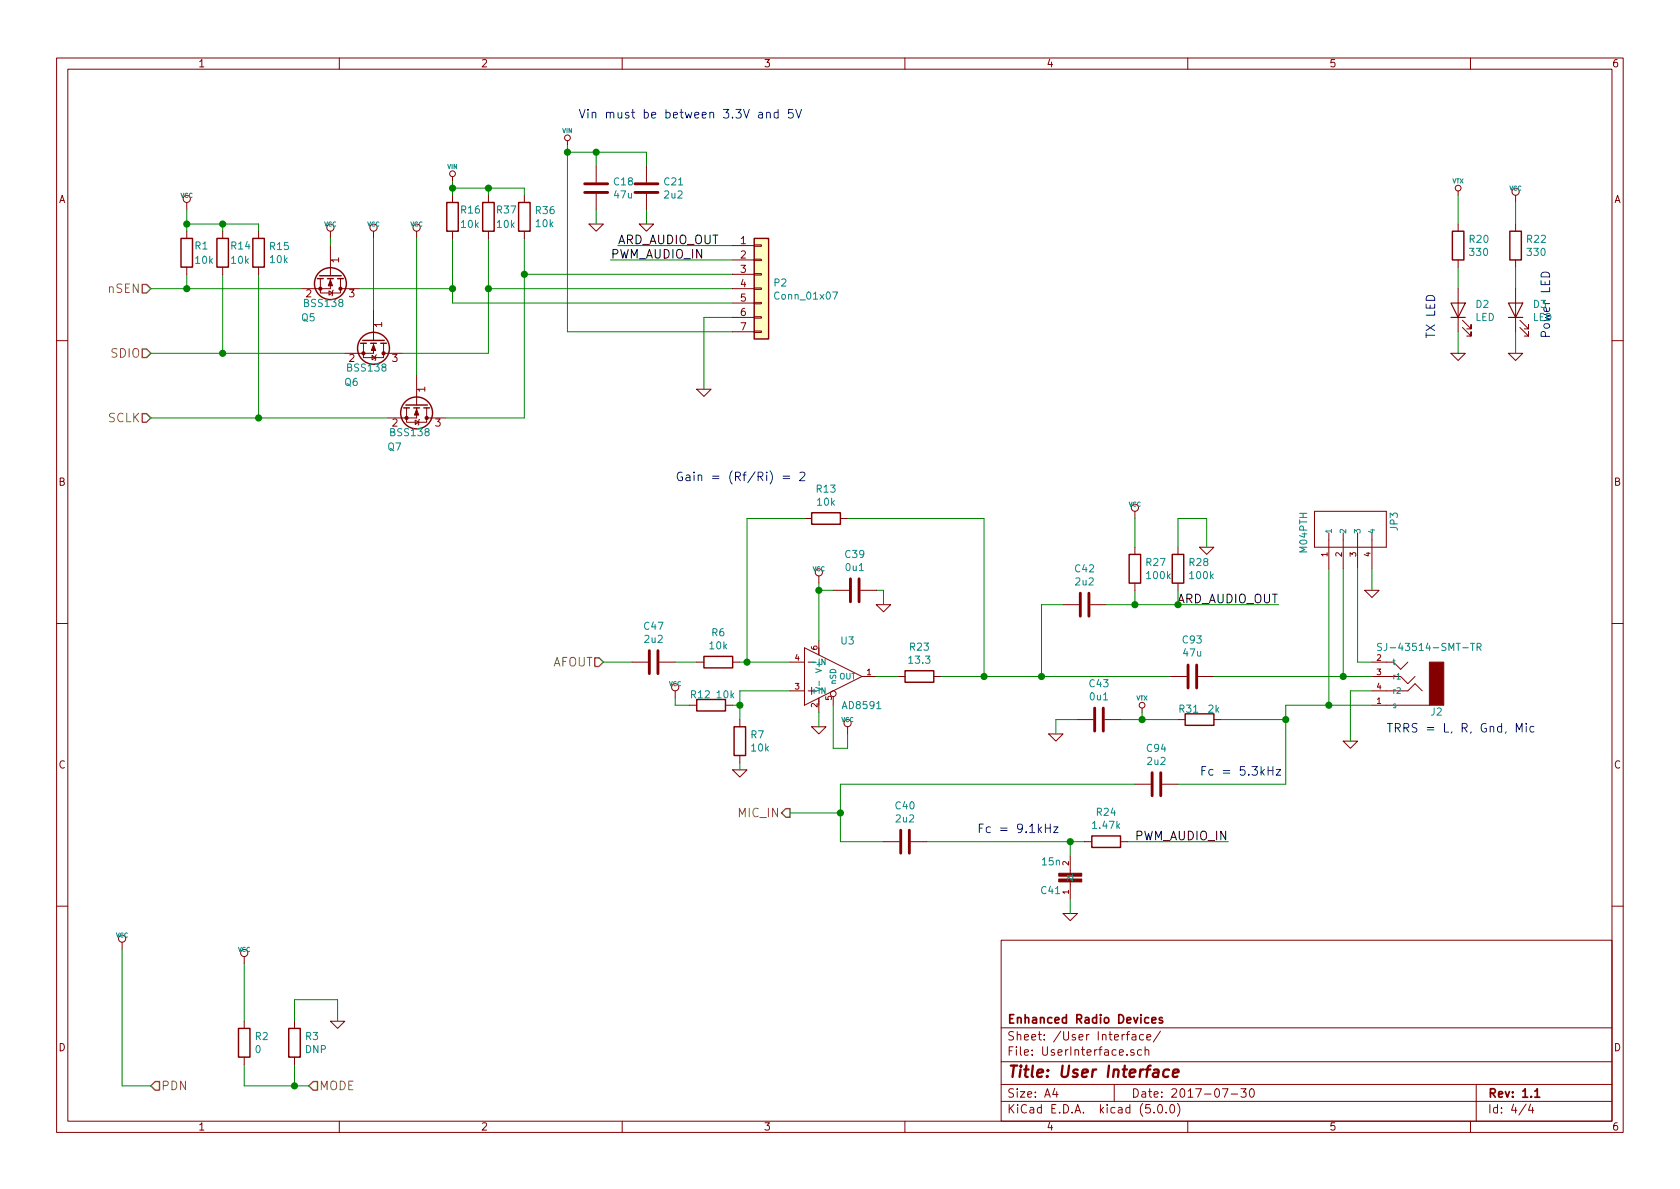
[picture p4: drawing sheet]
EESchema Schematic File Version 4
LIBS:HamShieldMini1.2-cache
EELAYER 26 0
EELAYER END
$Descr A4 11693 8268
encoding utf-8
Sheet 4 4
Title "User Interface"
Date "2017-07-30"
Rev "1.1"
Comp "Enhanced Radio Devices"
Comment1 ""
Comment2 ""
Comment3 ""
Comment4 ""
$EndDescr
Text Notes 8350 5400 0    60   ~ 0
Fc = 5.3kHz
$Comp
L HamShieldMini1.2-rescue:GND-RESCUE-HAMShield04 #PWR068
U 1 1
P 9550 4100
F 0 "#PWR068" H 9550 4100 30  0001 C CNN
F 1 "GND" H 9550 4030 30  0001 C CNN
F 2 "" H 9550 4100 60  0001 C CNN
F 3 "" H 9550 4100 60  0001 C CNN
	1    9550 4100
	1    0    0    -1  
$EndComp
$Comp
L HamShieldMini1.2-rescue:GND-RESCUE-HAMShield04 #PWR069
U 1 1
P 9400 5150
F 0 "#PWR069" H 9400 5150 30  0001 C CNN
F 1 "GND" H 9400 5080 30  0001 C CNN
F 2 "" H 9400 5150 60  0001 C CNN
F 3 "" H 9400 5150 60  0001 C CNN
	1    9400 5150
	1    0    0    -1  
$EndComp
Text HLabel 5500 5650 0    60   Output ~ 0
MIC_IN
Text HLabel 4200 4600 0    60   Input ~ 0
AFOUT
Text HLabel 1050 2900 0    60   Input ~ 0
SCLK
Text HLabel 1050 2450 0    60   Input ~ 0
SDIO
Text HLabel 1050 7550 2    60   Input ~ 0
PDN
$Comp
L SparkFun:M04PTH JP3
U 1 1
P 9350 3750
F 0 "JP3" H 9150 4080 50  0000 L BNN
F 1 "M04PTH" H 9150 3450 50  0000 L BNN
F 2 "mogar_modules_new:PinHeader_SMT_rightAngle_0.1inPitch_4pos" H 9350 3900 50  0001 C CNN
F 3 "" H 9350 3750 60  0001 C CNN
	1    9350 3750
	0    1    1    0   
$EndComp
Text Notes 9650 5100 0    60   ~ 0
TRRS = L, R, Gnd, Mic
$Comp
L HamShieldMini1.2-rescue:GND-RESCUE-HAMShield04 #PWR070
U 1 1
P 4900 2700
F 0 "#PWR070" H 4900 2700 30  0001 C CNN
F 1 "GND" H 4900 2630 30  0001 C CNN
F 2 "" H 4900 2700 60  0001 C CNN
F 3 "" H 4900 2700 60  0001 C CNN
	1    4900 2700
	1    0    0    -1  
$EndComp
$Comp
L mogar_KiCAD:TRRS J2
U 1 1
P 9750 4700
F 0 "J2" H 9500 4950 50  0000 C CNN
F 1 "SJ-43514-SMT-TR" H 9550 4500 50  0000 C CNN
F 2 "mogar_modules:SJ-43514-SMT-TR" H 9750 4700 60  0001 C CNN
F 3 "" H 9750 4700 60  0001 C CNN
	1    9750 4700
	-1   0    0    1   
$EndComp
Text Label 4300 1700 0    60   ~ 0
ARD_AUDIO_OUT
Text Label 8900 4200 2    60   ~ 0
ARD_AUDIO_OUT
Text Label 4250 1800 0    60   ~ 0
PWM_AUDIO_IN
Text Label 8550 5850 2    60   ~ 0
PWM_AUDIO_IN
$Comp
L SparkFun:CAP0603-CAP C41
U 1 1
P 7450 6050
F 0 "C41" H 7510 6165 50  0000 L BNN
F 1 "15n" H 7510 5965 50  0000 L BNN
F 2 "Capacitors_SMD:C_0402" H 7900 5900 50  0001 C CNN
F 3 "" H 7450 6050 60  0001 C CNN
	1    7450 6050
	-1   0    0    1   
$EndComp
$Comp
L HamShieldMini1.2-rescue:GND-RESCUE-HAMShield04 #PWR071
U 1 1
P 7450 6350
F 0 "#PWR071" H 7450 6350 30  0001 C CNN
F 1 "GND" H 7450 6280 30  0001 C CNN
F 2 "" H 7450 6350 60  0001 C CNN
F 3 "" H 7450 6350 60  0001 C CNN
	1    7450 6350
	1    0    0    -1  
$EndComp
Text Notes 6800 5800 0    60   ~ 0
Fc = 9.1kHz
$Comp
L mogar_KiCAD:VTX #VTX072
U 1 1
P 7950 4950
F 0 "#VTX072" H 7950 5050 30  0001 C CNN
F 1 "VTX" H 7950 5050 30  0000 C CNN
F 2 "~" H 7950 4950 60  0000 C CNN
F 3 "~" H 7950 4950 60  0000 C CNN
	1    7950 4950
	1    0    0    -1  
$EndComp
$Comp
L HamShieldMini1.2-rescue:GND-RESCUE-HAMShield04 #PWR073
U 1 1
P 8400 3800
F 0 "#PWR073" H 8400 3800 30  0001 C CNN
F 1 "GND" H 8400 3730 30  0001 C CNN
F 2 "" H 8400 3800 60  0001 C CNN
F 3 "" H 8400 3800 60  0001 C CNN
	1    8400 3800
	1    0    0    -1  
$EndComp
$Comp
L HamShieldMini1.2-rescue:GND-RESCUE-HAMShield04 #PWR074
U 1 1
P 6150 4200
F 0 "#PWR074" H 6150 4200 30  0001 C CNN
F 1 "GND" H 6150 4130 30  0001 C CNN
F 2 "" H 6150 4200 60  0001 C CNN
F 3 "" H 6150 4200 60  0001 C CNN
	1    6150 4200
	1    0    0    -1  
$EndComp
$Comp
L HamShieldMini1.2-rescue:GND-RESCUE-HAMShield04 #PWR075
U 1 1
P 5700 5050
F 0 "#PWR075" H 5700 5050 30  0001 C CNN
F 1 "GND" H 5700 4980 30  0001 C CNN
F 2 "" H 5700 5050 60  0001 C CNN
F 3 "" H 5700 5050 60  0001 C CNN
	1    5700 5050
	1    0    0    -1  
$EndComp
$Comp
L mogar_KiCAD:AD8591 U3
U 1 1
P 5700 4700
F 0 "U3" H 5900 4950 50  0000 C CNN
F 1 "AD8591" H 6000 4500 50  0000 C CNN
F 2 "mogar_modules_new:SOT23-6" H 5700 4700 60  0001 C CNN
F 3 "~" H 5700 4700 60  0000 C CNN
	1    5700 4700
	1    0    0    -1  
$EndComp
$Comp
L HamShieldMini1.2-rescue:GND-RESCUE-HAMShield04 #PWR076
U 1 1
P 7350 5100
F 0 "#PWR076" H 7350 5100 30  0001 C CNN
F 1 "GND" H 7350 5030 30  0001 C CNN
F 2 "" H 7350 5100 60  0001 C CNN
F 3 "" H 7350 5100 60  0001 C CNN
	1    7350 5100
	1    0    0    -1  
$EndComp
$Comp
L power:VCC #PWR077
U 1 1
P 850 6600
F 0 "#PWR077" H 850 6700 30  0001 C CNN
F 1 "VCC" H 850 6700 30  0000 C CNN
F 2 "" H 850 6600 60  0000 C CNN
F 3 "" H 850 6600 60  0000 C CNN
	1    850  6600
	1    0    0    -1  
$EndComp
$Comp
L HamShieldMini1.2-rescue:GND-RESCUE-HAMShield04 #PWR078
U 1 1
P 5150 5350
F 0 "#PWR078" H 5150 5350 30  0001 C CNN
F 1 "GND" H 5150 5280 30  0001 C CNN
F 2 "" H 5150 5350 60  0001 C CNN
F 3 "" H 5150 5350 60  0001 C CNN
	1    5150 5350
	1    0    0    -1  
$EndComp
Text Notes 4700 3350 0    60   ~ 0
Gain = (Rf/Ri) = 2
$Comp
L power:VCC #PWR079
U 1 1
P 5700 4050
F 0 "#PWR079" H 5700 4150 30  0001 C CNN
F 1 "VCC" H 5700 4150 30  0000 C CNN
F 2 "" H 5700 4050 60  0000 C CNN
F 3 "" H 5700 4050 60  0000 C CNN
	1    5700 4050
	1    0    0    -1  
$EndComp
$Comp
L power:VCC #PWR080
U 1 1
P 5900 5100
F 0 "#PWR080" H 5900 5200 30  0001 C CNN
F 1 "VCC" H 5900 5200 30  0000 C CNN
F 2 "" H 5900 5100 60  0000 C CNN
F 3 "" H 5900 5100 60  0000 C CNN
	1    5900 5100
	1    0    0    -1  
$EndComp
$Comp
L power:VCC #PWR081
U 1 1
P 7900 3600
F 0 "#PWR081" H 7900 3700 30  0001 C CNN
F 1 "VCC" H 7900 3700 30  0000 C CNN
F 2 "" H 7900 3600 60  0000 C CNN
F 3 "" H 7900 3600 60  0000 C CNN
	1    7900 3600
	1    0    0    -1  
$EndComp
$Comp
L Device:Q_NMOS_GSD Q5
U 1 1
P 2300 1900
F 0 "Q5" V 2600 1800 50  0000 R CNN
F 1 "BSS138" V 2500 2000 50  0000 R CNN
F 2 "TO_SOT_Packages_SMD:SOT-23" H 2500 2000 29  0001 C CNN
F 3 "" H 2300 1900 60  0000 C CNN
	1    2300 1900
	0    1    1    0   
$EndComp
$Comp
L power:VCC #PWR082
U 1 1
P 1300 1450
F 0 "#PWR082" H 1300 1550 30  0001 C CNN
F 1 "VCC" H 1300 1550 30  0000 C CNN
F 2 "" H 1300 1450 60  0000 C CNN
F 3 "" H 1300 1450 60  0000 C CNN
	1    1300 1450
	1    0    0    -1  
$EndComp
$Comp
L power:VCC #PWR083
U 1 1
P 2300 1650
F 0 "#PWR083" H 2300 1750 30  0001 C CNN
F 1 "VCC" H 2300 1750 30  0000 C CNN
F 2 "" H 2300 1650 60  0000 C CNN
F 3 "" H 2300 1650 60  0000 C CNN
	1    2300 1650
	1    0    0    -1  
$EndComp
$Comp
L power:VCC #PWR084
U 1 1
P 2600 1650
F 0 "#PWR084" H 2600 1750 30  0001 C CNN
F 1 "VCC" H 2600 1750 30  0000 C CNN
F 2 "" H 2600 1650 60  0000 C CNN
F 3 "" H 2600 1650 60  0000 C CNN
	1    2600 1650
	1    0    0    -1  
$EndComp
$Comp
L Device:Q_NMOS_GSD Q6
U 1 1
P 2600 2350
F 0 "Q6" V 2900 2250 50  0000 R CNN
F 1 "BSS138" V 2800 2450 50  0000 R CNN
F 2 "TO_SOT_Packages_SMD:SOT-23" H 2800 2450 29  0001 C CNN
F 3 "" H 2600 2350 60  0000 C CNN
	1    2600 2350
	0    1    1    0   
$EndComp
$Comp
L Device:Q_NMOS_GSD Q7
U 1 1
P 2900 2800
F 0 "Q7" V 3200 2700 50  0000 R CNN
F 1 "BSS138" V 3100 2900 50  0000 R CNN
F 2 "TO_SOT_Packages_SMD:SOT-23" H 3100 2900 29  0001 C CNN
F 3 "" H 2900 2800 60  0000 C CNN
	1    2900 2800
	0    1    1    0   
$EndComp
$Comp
L power:VCC #PWR085
U 1 1
P 2900 1650
F 0 "#PWR085" H 2900 1750 30  0001 C CNN
F 1 "VCC" H 2900 1750 30  0000 C CNN
F 2 "" H 2900 1650 60  0000 C CNN
F 3 "" H 2900 1650 60  0000 C CNN
	1    2900 1650
	1    0    0    -1  
$EndComp
Text HLabel 1050 2000 0    60   Input ~ 0
nSEN
$Comp
L power:VCC #PWR086
U 1 1
P 1700 6700
F 0 "#PWR086" H 1700 6800 30  0001 C CNN
F 1 "VCC" H 1700 6800 30  0000 C CNN
F 2 "" H 1700 6700 60  0000 C CNN
F 3 "" H 1700 6700 60  0000 C CNN
	1    1700 6700
	1    0    0    -1  
$EndComp
Text HLabel 2150 7550 2    60   Input ~ 0
MODE
$Comp
L HamShieldMini1.2-rescue:GND-RESCUE-HAMShield04 #PWR087
U 1 1
P 10150 2450
F 0 "#PWR087" H 10150 2450 30  0001 C CNN
F 1 "GND" H 10150 2380 30  0001 C CNN
F 2 "" H 10150 2450 60  0001 C CNN
F 3 "" H 10150 2450 60  0001 C CNN
	1    10150 2450
	1    0    0    -1  
$EndComp
$Comp
L HamShieldMini1.2-rescue:GND-RESCUE-HAMShield04 #PWR088
U 1 1
P 10550 2450
F 0 "#PWR088" H 10550 2450 30  0001 C CNN
F 1 "GND" H 10550 2380 30  0001 C CNN
F 2 "" H 10550 2450 60  0001 C CNN
F 3 "" H 10550 2450 60  0001 C CNN
	1    10550 2450
	1    0    0    -1  
$EndComp
$Comp
L power:VCC #PWR089
U 1 1
P 10550 1400
F 0 "#PWR089" H 10550 1500 30  0001 C CNN
F 1 "VCC" H 10550 1500 30  0000 C CNN
F 2 "" H 10550 1400 60  0000 C CNN
F 3 "" H 10550 1400 60  0000 C CNN
	1    10550 1400
	1    0    0    -1  
$EndComp
Text Notes 10800 2350 1    60   ~ 0
Power LED
Text Notes 10000 2350 1    60   ~ 0
TX LED
$Comp
L mogar_KiCAD:VTX #VTX090
U 1 1
P 10150 1350
F 0 "#VTX090" H 10150 1450 30  0001 C CNN
F 1 "VTX" H 10150 1450 30  0000 C CNN
F 2 "" H 10150 1350 60  0000 C CNN
F 3 "" H 10150 1350 60  0000 C CNN
	1    10150 1350
	1    0    0    -1  
$EndComp
$Comp
L power:VCC #PWR091
U 1 1
P 4700 4850
F 0 "#PWR091" H 4700 4950 30  0001 C CNN
F 1 "VCC" H 4700 4950 30  0000 C CNN
F 2 "" H 4700 4850 60  0000 C CNN
F 3 "" H 4700 4850 60  0000 C CNN
	1    4700 4850
	1    0    0    -1  
$EndComp
$Comp
L HamShieldMini1.2-rescue:GND-RESCUE-HAMShield04 #PWR094
U 1 1
P 4150 1550
F 0 "#PWR094" H 4150 1550 30  0001 C CNN
F 1 "GND" H 4150 1480 30  0001 C CNN
F 2 "" H 4150 1550 60  0001 C CNN
F 3 "" H 4150 1550 60  0001 C CNN
	1    4150 1550
	1    0    0    -1  
$EndComp
$Comp
L HamShieldMini1.2-rescue:GND-RESCUE-HAMShield04 #PWR095
U 1 1
P 4500 1550
F 0 "#PWR095" H 4500 1550 30  0001 C CNN
F 1 "GND" H 4500 1480 30  0001 C CNN
F 2 "" H 4500 1550 60  0001 C CNN
F 3 "" H 4500 1550 60  0001 C CNN
	1    4500 1550
	1    0    0    -1  
$EndComp
Wire Wire Line
	9400 4800 9400 5150
Wire Wire Line
	8200 5450 8950 5450
Wire Wire Line
	5850 5450 7900 5450
Wire Wire Line
	8950 5450 8950 5000
Wire Wire Line
	9550 4100 9550 3950
Wire Wire Line
	8450 4700 9350 4700
Connection ~ 9350 4700
Wire Wire Line
	4900 2200 4900 2700
Wire Wire Line
	850  6600 850  7550
Wire Wire Line
	8950 4900 9250 4900
Wire Wire Line
	9250 3950 9250 4900
Wire Wire Line
	9350 4700 9350 3950
Wire Wire Line
	9550 4600 9450 4600
Wire Wire Line
	9450 4600 9450 3950
Wire Wire Line
	850  7550 1050 7550
Wire Wire Line
	9550 4800 9400 4800
Connection ~ 9250 4900
Wire Wire Line
	7950 4950 7950 5000
Wire Wire Line
	7800 5000 7950 5000
Wire Wire Line
	8500 5000 8950 5000
Connection ~ 8950 5000
Wire Wire Line
	4300 1700 5100 1700
Wire Wire Line
	7450 6350 7450 6250
Wire Wire Line
	7450 5950 7450 5850
Wire Wire Line
	7850 5850 8550 5850
Connection ~ 7450 5850
Wire Wire Line
	7900 4100 7900 4200
Connection ~ 7900 4200
Wire Wire Line
	8200 4100 8200 4200
Connection ~ 8200 4200
Wire Wire Line
	8200 3600 8400 3600
Wire Wire Line
	8400 3600 8400 3800
Wire Wire Line
	7900 3600 7900 3800
Wire Wire Line
	7400 4200 7250 4200
Wire Wire Line
	7250 4200 7250 4700
Connection ~ 7250 4700
Wire Wire Line
	7700 4200 7900 4200
Connection ~ 5700 4100
Wire Wire Line
	5150 4800 5500 4800
Wire Wire Line
	5150 4600 5200 4600
Wire Wire Line
	5200 3600 5200 4600
Wire Wire Line
	6850 3600 6850 4700
Connection ~ 6850 4700
Wire Wire Line
	5700 4100 5800 4100
Wire Wire Line
	6100 4100 6150 4100
Wire Wire Line
	6150 4100 6150 4200
Wire Wire Line
	5700 5050 5700 4950
Wire Wire Line
	5800 4900 5800 5200
Wire Wire Line
	5800 5200 5900 5200
Wire Wire Line
	5900 5200 5900 5100
Wire Wire Line
	6250 4700 6100 4700
Wire Wire Line
	7350 5100 7350 5000
Wire Wire Line
	7350 5000 7500 5000
Connection ~ 7950 5000
Wire Wire Line
	5850 5850 6150 5850
Wire Wire Line
	5500 5650 5850 5650
Connection ~ 5850 5650
Wire Wire Line
	5700 4050 5700 4100
Wire Wire Line
	6850 3600 5900 3600
Wire Wire Line
	6450 5850 7450 5850
Wire Wire Line
	5850 5450 5850 5650
Wire Wire Line
	1300 1450 1300 1550
Connection ~ 1300 1550
Wire Wire Line
	1300 1550 1550 1550
Wire Wire Line
	1800 1550 1800 1600
Wire Wire Line
	1550 1600 1550 1550
Connection ~ 1550 1550
Wire Wire Line
	2100 2000 1300 2000
Wire Wire Line
	1300 1900 1300 2000
Connection ~ 1300 2000
Wire Wire Line
	2300 1650 2300 1700
Wire Wire Line
	1050 2450 1550 2450
Wire Wire Line
	1550 1900 1550 2450
Connection ~ 1550 2450
Wire Wire Line
	2600 1650 2600 2150
Wire Wire Line
	3650 2900 3650 1900
Wire Wire Line
	3100 2900 3650 2900
Wire Wire Line
	3400 1650 3400 2000
Wire Wire Line
	3400 2450 2800 2450
Wire Wire Line
	2500 2000 3150 2000
Wire Wire Line
	3150 1650 3150 2000
Wire Wire Line
	2900 2600 2900 1650
Wire Wire Line
	1800 1900 1800 2900
Connection ~ 1800 2900
Wire Wire Line
	3950 1000 3950 1050
Wire Wire Line
	3150 1250 3150 1300
Wire Wire Line
	3150 1300 3400 1300
Wire Wire Line
	3650 1300 3650 1350
Connection ~ 3150 1300
Wire Wire Line
	3400 1350 3400 1300
Connection ~ 3400 1300
Wire Wire Line
	1700 7550 2050 7550
Wire Wire Line
	2700 2900 1800 2900
Wire Wire Line
	10150 2300 10150 2450
Wire Wire Line
	10150 2000 10150 1850
Wire Wire Line
	10550 2300 10550 2450
Wire Wire Line
	10550 2000 10550 1850
Wire Wire Line
	10550 1400 10550 1550
Wire Wire Line
	10150 1350 10150 1550
Wire Wire Line
	4400 4600 4200 4600
Wire Wire Line
	4850 4600 4700 4600
Connection ~ 5200 4600
Wire Wire Line
	5150 4900 5100 4900
Connection ~ 5150 4900
Wire Wire Line
	5150 5350 5150 5300
Wire Wire Line
	5150 4800 5150 4900
Wire Wire Line
	4700 4850 4700 4900
Wire Wire Line
	4700 4900 4800 4900
Wire Wire Line
	4250 1800 5100 1800
Wire Wire Line
	4500 1550 4500 1450
Wire Wire Line
	4150 1450 4150 1550
Wire Wire Line
	3950 1050 4150 1050
Wire Wire Line
	4500 1050 4500 1150
Connection ~ 3950 1050
Wire Wire Line
	4150 1150 4150 1050
Connection ~ 4150 1050
Wire Wire Line
	2050 7400 2050 7550
Connection ~ 2050 7550
Wire Wire Line
	1700 7400 1700 7550
Wire Wire Line
	1700 7100 1700 6700
$Comp
L HamShieldMini1.2-rescue:GND-RESCUE-HAMShield04 #PWR096
U 1 1
P 2350 7100
F 0 "#PWR096" H 2350 7100 30  0001 C CNN
F 1 "GND" H 2350 7030 30  0001 C CNN
F 2 "" H 2350 7100 60  0001 C CNN
F 3 "" H 2350 7100 60  0001 C CNN
	1    2350 7100
	1    0    0    -1  
$EndComp
Wire Wire Line
	2050 7100 2050 6950
Wire Wire Line
	2050 6950 2350 6950
Wire Wire Line
	2350 6950 2350 7100
Wire Wire Line
	5100 2200 4900 2200
Wire Wire Line
	5100 2000 3400 2000
Connection ~ 3400 2000
Wire Wire Line
	3950 2300 5100 2300
Wire Wire Line
	5100 1900 3650 1900
Connection ~ 3650 1900
Wire Wire Line
	3150 2100 5100 2100
Connection ~ 3150 2000
$Comp
L mogar_KiCAD:VIN #VIN09
U 1 1
P 3950 1000
F 0 "#VIN09" H 3950 1100 30  0001 C CNN
F 1 "VIN" H 3950 1100 30  0000 C CNN
F 2 "" H 3950 1000 60  0000 C CNN
F 3 "" H 3950 1000 60  0000 C CNN
	1    3950 1000
	1    0    0    -1  
$EndComp
$Comp
L mogar_KiCAD:VIN #VIN08
U 1 1
P 3150 1250
F 0 "#VIN08" H 3150 1350 30  0001 C CNN
F 1 "VIN" H 3150 1350 30  0000 C CNN
F 2 "" H 3150 1250 60  0000 C CNN
F 3 "" H 3150 1250 60  0000 C CNN
	1    3150 1250
	1    0    0    -1  
$EndComp
Text Notes 4025 825  0    60   ~ 0
Vin must be between 3.3V and 5V
Wire Wire Line
	9350 4700 9550 4700
Wire Wire Line
	9250 4900 9550 4900
Wire Wire Line
	8950 5000 8950 4900
Wire Wire Line
	7450 5850 7550 5850
Wire Wire Line
	7900 4200 8200 4200
Wire Wire Line
	8200 4200 8900 4200
Wire Wire Line
	7250 4700 8150 4700
Wire Wire Line
	5700 4100 5700 4450
Wire Wire Line
	6850 4700 7250 4700
Wire Wire Line
	7950 5000 8200 5000
Wire Wire Line
	5850 5650 5850 5850
Wire Wire Line
	1300 1550 1300 1600
Wire Wire Line
	1550 1550 1800 1550
Wire Wire Line
	1300 2000 1050 2000
Wire Wire Line
	1550 2450 2400 2450
Wire Wire Line
	1800 2900 1050 2900
Wire Wire Line
	3150 1300 3150 1350
Wire Wire Line
	3400 1300 3650 1300
Wire Wire Line
	5200 4600 5500 4600
Wire Wire Line
	5150 4900 5150 5000
Wire Wire Line
	3950 1050 3950 2300
Wire Wire Line
	4150 1050 4500 1050
Wire Wire Line
	2050 7550 2150 7550
Wire Wire Line
	3400 2000 3400 2450
Wire Wire Line
	3650 1900 3650 1650
Wire Wire Line
	3150 2000 3150 2100
$Comp
L Device:R R1
U 1 1
P 1300 1750
F 0 "R1" H 1350 1800 50  0000 L CNN
F 1 "10k" H 1350 1700 50  0000 L CNN
F 2 "Resistors_SMD:R_0402" V 1230 1750 50  0001 C CNN
F 3 "~" H 1300 1750 50  0001 C CNN
	1    1300 1750
	1    0    0    -1  
$EndComp
$Comp
L Device:R R14
U 1 1
P 1550 1750
F 0 "R14" H 1600 1800 50  0000 L CNN
F 1 "10k" H 1600 1700 50  0000 L CNN
F 2 "Resistors_SMD:R_0402" V 1480 1750 50  0001 C CNN
F 3 "~" H 1550 1750 50  0001 C CNN
	1    1550 1750
	1    0    0    -1  
$EndComp
$Comp
L Device:R R15
U 1 1
P 1800 1750
F 0 "R15" H 1870 1796 50  0000 L CNN
F 1 "10k" H 1870 1705 50  0000 L CNN
F 2 "Resistors_SMD:R_0402" V 1730 1750 50  0001 C CNN
F 3 "~" H 1800 1750 50  0001 C CNN
	1    1800 1750
	1    0    0    -1  
$EndComp
$Comp
L Device:R R16
U 1 1
P 3150 1500
F 0 "R16" H 3200 1550 50  0000 L CNN
F 1 "10k" H 3200 1450 50  0000 L CNN
F 2 "Resistors_SMD:R_0402" V 3080 1500 50  0001 C CNN
F 3 "~" H 3150 1500 50  0001 C CNN
	1    3150 1500
	1    0    0    -1  
$EndComp
$Comp
L Device:R R37
U 1 1
P 3400 1500
F 0 "R37" H 3450 1550 50  0000 L CNN
F 1 "10k" H 3450 1450 50  0000 L CNN
F 2 "Resistors_SMD:R_0402" V 3330 1500 50  0001 C CNN
F 3 "~" H 3400 1500 50  0001 C CNN
	1    3400 1500
	1    0    0    -1  
$EndComp
$Comp
L Device:R R36
U 1 1
P 3650 1500
F 0 "R36" H 3720 1546 50  0000 L CNN
F 1 "10k" H 3720 1455 50  0000 L CNN
F 2 "Resistors_SMD:R_0402" V 3580 1500 50  0001 C CNN
F 3 "~" H 3650 1500 50  0001 C CNN
	1    3650 1500
	1    0    0    -1  
$EndComp
$Comp
L conn:Conn_01x07 P2
U 1 1
P 5300 2000
F 0 "P2" H 5380 2042 50  0000 L CNN
F 1 "Conn_01x07" H 5380 1951 50  0000 L CNN
F 2 "Pin_Headers:Pin_Header_Straight_1x07_Pitch2.54mm" H 5300 2000 50  0001 C CNN
F 3 "~" H 5300 2000 50  0001 C CNN
	1    5300 2000
	1    0    0    -1  
$EndComp
$Comp
L Device:C C18
U 1 1
P 4150 1300
F 0 "C18" H 4265 1346 50  0000 L CNN
F 1 "47u" H 4265 1255 50  0000 L CNN
F 2 "mogar_modules_new:C1210P" H 4188 1150 50  0001 C CNN
F 3 "~" H 4150 1300 50  0001 C CNN
	1    4150 1300
	1    0    0    -1  
$EndComp
$Comp
L Device:C C21
U 1 1
P 4500 1300
F 0 "C21" H 4615 1346 50  0000 L CNN
F 1 "2u2" H 4615 1255 50  0000 L CNN
F 2 "Capacitors_SMD:C_0603" H 4538 1150 50  0001 C CNN
F 3 "~" H 4500 1300 50  0001 C CNN
	1    4500 1300
	1    0    0    -1  
$EndComp
$Comp
L Device:R R20
U 1 1
P 10150 1700
F 0 "R20" H 10220 1746 50  0000 L CNN
F 1 "330" H 10220 1655 50  0000 L CNN
F 2 "Resistors_SMD:R_0402" V 10080 1700 50  0001 C CNN
F 3 "~" H 10150 1700 50  0001 C CNN
	1    10150 1700
	1    0    0    -1  
$EndComp
$Comp
L Device:R R22
U 1 1
P 10550 1700
F 0 "R22" H 10620 1746 50  0000 L CNN
F 1 "330" H 10620 1655 50  0000 L CNN
F 2 "Resistors_SMD:R_0402" V 10480 1700 50  0001 C CNN
F 3 "~" H 10550 1700 50  0001 C CNN
	1    10550 1700
	1    0    0    -1  
$EndComp
$Comp
L Device:LED D2
U 1 1
P 10150 2150
F 0 "D2" V 10188 2033 50  0000 R CNN
F 1 "LED" V 10097 2033 50  0000 R CNN
F 2 "Diodes_SMD:D_0603" H 10150 2150 50  0001 C CNN
F 3 "~" H 10150 2150 50  0001 C CNN
	1    10150 2150
	0    -1   -1   0   
$EndComp
$Comp
L Device:LED D3
U 1 1
P 10550 2150
F 0 "D3" V 10588 2033 50  0000 R CNN
F 1 "LED" V 10497 2033 50  0000 R CNN
F 2 "Diodes_SMD:D_0603" H 10550 2150 50  0001 C CNN
F 3 "~" H 10550 2150 50  0001 C CNN
	1    10550 2150
	0    -1   -1   0   
$EndComp
$Comp
L Device:R R2
U 1 1
P 1700 7250
F 0 "R2" H 1770 7296 50  0000 L CNN
F 1 "0" H 1770 7205 50  0000 L CNN
F 2 "Resistors_SMD:R_0402" V 1630 7250 50  0001 C CNN
F 3 "~" H 1700 7250 50  0001 C CNN
	1    1700 7250
	1    0    0    -1  
$EndComp
$Comp
L Device:R R3
U 1 1
P 2050 7250
F 0 "R3" H 2120 7296 50  0000 L CNN
F 1 "DNP" H 2120 7205 50  0000 L CNN
F 2 "Resistors_SMD:R_0402" V 1980 7250 50  0001 C CNN
F 3 "~" H 2050 7250 50  0001 C CNN
	1    2050 7250
	1    0    0    -1  
$EndComp
$Comp
L Device:R R13
U 1 1
P 5750 3600
F 0 "R13" V 5543 3600 50  0000 C CNN
F 1 "10k" V 5634 3600 50  0000 C CNN
F 2 "Resistors_SMD:R_0402" V 5680 3600 50  0001 C CNN
F 3 "~" H 5750 3600 50  0001 C CNN
	1    5750 3600
	0    1    1    0   
$EndComp
$Comp
L Device:R R6
U 1 1
P 5000 4600
F 0 "R6" V 4793 4600 50  0000 C CNN
F 1 "10k" V 4884 4600 50  0000 C CNN
F 2 "Resistors_SMD:R_0402" V 4930 4600 50  0001 C CNN
F 3 "~" H 5000 4600 50  0001 C CNN
	1    5000 4600
	0    1    1    0   
$EndComp
$Comp
L Device:R R12
U 1 1
P 4950 4900
F 0 "R12" V 4875 4825 50  0000 C CNN
F 1 "10k" V 4875 5000 50  0000 C CNN
F 2 "Resistors_SMD:R_0402" V 4880 4900 50  0001 C CNN
F 3 "~" H 4950 4900 50  0001 C CNN
	1    4950 4900
	0    1    1    0   
$EndComp
$Comp
L Device:R R7
U 1 1
P 5150 5150
F 0 "R7" H 5220 5196 50  0000 L CNN
F 1 "10k" H 5220 5105 50  0000 L CNN
F 2 "Resistors_SMD:R_0402" V 5080 5150 50  0001 C CNN
F 3 "~" H 5150 5150 50  0001 C CNN
	1    5150 5150
	1    0    0    -1  
$EndComp
$Comp
L Device:R R31
U 1 1
P 8350 5000
F 0 "R31" V 8275 4925 50  0000 C CNN
F 1 "2k" V 8275 5100 50  0000 C CNN
F 2 "Resistors_SMD:R_0402" V 8280 5000 50  0001 C CNN
F 3 "~" H 8350 5000 50  0001 C CNN
	1    8350 5000
	0    1    1    0   
$EndComp
$Comp
L Device:R R28
U 1 1
P 8200 3950
F 0 "R28" H 8270 3996 50  0000 L CNN
F 1 "100k" H 8270 3905 50  0000 L CNN
F 2 "Resistors_SMD:R_0402" V 8130 3950 50  0001 C CNN
F 3 "~" H 8200 3950 50  0001 C CNN
	1    8200 3950
	1    0    0    -1  
$EndComp
$Comp
L Device:R R27
U 1 1
P 7900 3950
F 0 "R27" H 7970 3996 50  0000 L CNN
F 1 "100k" H 7970 3905 50  0000 L CNN
F 2 "Resistors_SMD:R_0402" V 7830 3950 50  0001 C CNN
F 3 "~" H 7900 3950 50  0001 C CNN
	1    7900 3950
	1    0    0    -1  
$EndComp
$Comp
L Device:C C47
U 1 1
P 4550 4600
F 0 "C47" V 4298 4600 50  0000 C CNN
F 1 "2u2" V 4389 4600 50  0000 C CNN
F 2 "Capacitors_SMD:C_0603" H 4588 4450 50  0001 C CNN
F 3 "~" H 4550 4600 50  0001 C CNN
	1    4550 4600
	0    1    1    0   
$EndComp
Wire Wire Line
	5200 3600 5600 3600
$Comp
L Device:C C42
U 1 1
P 7550 4200
F 0 "C42" V 7298 4200 50  0000 C CNN
F 1 "2u2" V 7389 4200 50  0000 C CNN
F 2 "Capacitors_SMD:C_0603" H 7588 4050 50  0001 C CNN
F 3 "~" H 7550 4200 50  0001 C CNN
	1    7550 4200
	0    1    1    0   
$EndComp
Wire Wire Line
	8200 3600 8200 3800
$Comp
L Device:C C94
U 1 1
P 8050 5450
F 0 "C94" V 7798 5450 50  0000 C CNN
F 1 "2u2" V 7889 5450 50  0000 C CNN
F 2 "Capacitors_SMD:C_0603" H 8088 5300 50  0001 C CNN
F 3 "~" H 8050 5450 50  0001 C CNN
	1    8050 5450
	0    1    1    0   
$EndComp
$Comp
L Device:C C40
U 1 1
P 6300 5850
F 0 "C40" V 6048 5850 50  0000 C CNN
F 1 "2u2" V 6139 5850 50  0000 C CNN
F 2 "Capacitors_SMD:C_0603" H 6338 5700 50  0001 C CNN
F 3 "~" H 6300 5850 50  0001 C CNN
	1    6300 5850
	0    1    1    0   
$EndComp
$Comp
L Device:C C43
U 1 1
P 7650 5000
F 0 "C43" V 7398 5000 50  0000 C CNN
F 1 "0u1" V 7489 5000 50  0000 C CNN
F 2 "Capacitors_SMD:C_0402" H 7688 4850 50  0001 C CNN
F 3 "~" H 7650 5000 50  0001 C CNN
	1    7650 5000
	0    1    1    0   
$EndComp
$Comp
L Device:C C39
U 1 1
P 5950 4100
F 0 "C39" V 5698 4100 50  0000 C CNN
F 1 "0u1" V 5789 4100 50  0000 C CNN
F 2 "Capacitors_SMD:C_0402" H 5988 3950 50  0001 C CNN
F 3 "~" H 5950 4100 50  0001 C CNN
	1    5950 4100
	0    1    1    0   
$EndComp
$Comp
L Device:C C93
U 1 1
P 8300 4700
F 0 "C93" V 8552 4700 50  0000 C CNN
F 1 "47u" V 8461 4700 50  0000 C CNN
F 2 "mogar_modules_new:C1210P" H 8338 4550 50  0001 C CNN
F 3 "~" H 8300 4700 50  0001 C CNN
	1    8300 4700
	0    -1   -1   0   
$EndComp
$Comp
L Device:R R24
U 1 1
P 7700 5850
F 0 "R24" V 7493 5850 50  0000 C CNN
F 1 "1.47k" V 7584 5850 50  0000 C CNN
F 2 "Resistors_SMD:R_0402" V 7630 5850 50  0001 C CNN
F 3 "~" H 7700 5850 50  0001 C CNN
	1    7700 5850
	0    1    1    0   
$EndComp
$Comp
L Device:R R23
U 1 1
P 6400 4700
F 0 "R23" V 6193 4700 50  0000 C CNN
F 1 "13.3" V 6284 4700 50  0000 C CNN
F 2 "Resistors_SMD:R_0402" V 6330 4700 50  0001 C CNN
F 3 "~" H 6400 4700 50  0001 C CNN
	1    6400 4700
	0    1    1    0   
$EndComp
Wire Wire Line
	6550 4700 6850 4700
$EndSCHEMATC
